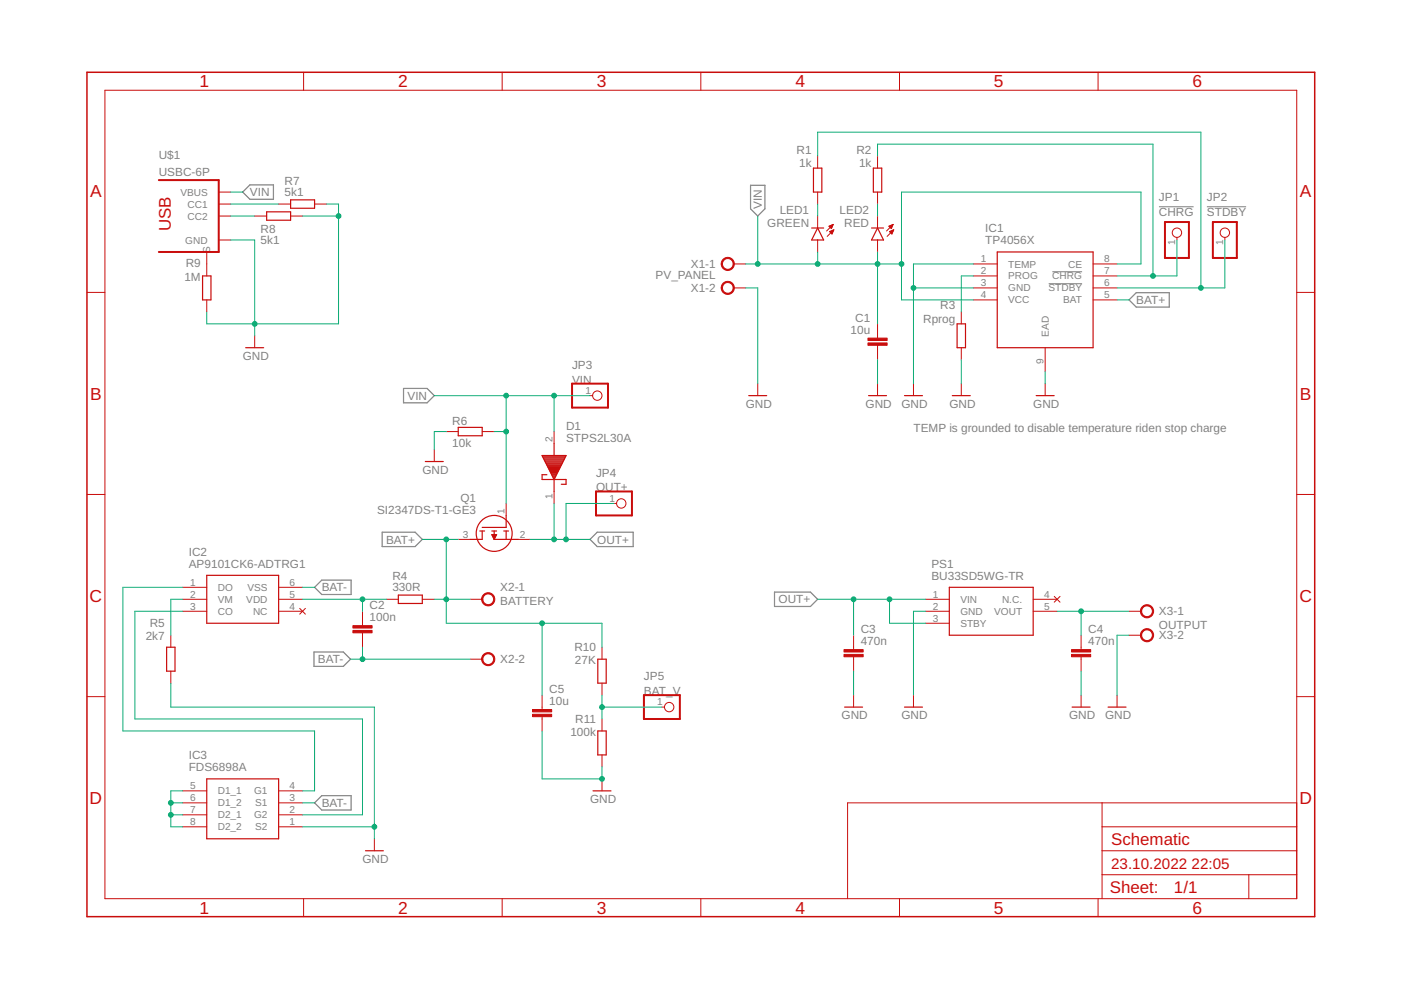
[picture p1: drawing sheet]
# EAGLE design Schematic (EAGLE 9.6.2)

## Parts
C1  10u  C-EUC0805  [C0805]
C2  100n  C-EUC0805  [C0805]
C3  470n  C-EUC0805  [C0805]
C4  470n  C-EUC0805  [C0805]
C5  10u  C-EUC0805  [C0805]
D1  STPS2L30A  [DIOM5126X265N]
IC1  TP4056X  [SOIC127P600X175-9N]
IC2  AP9101CK6-ADTRG1  [SOT95P285X140-6N]
IC3  FDS6898A  [SOIC127P600X175-8N]
JP1  !CHRG  PINHD-1X1  [1X01]
JP2  !STDBY  PINHD-1X1  [1X01]
JP3  VIN  PINHD-1X1  [1X01]
JP4  OUT+  PINHD-1X1  [1X01]
JP5  BAT_V  PINHD-1X1  [1X01]
LED1  GREEN  LEDCHIPLED_0805  [CHIPLED_0805]
LED2  RED  LEDCHIPLED_0805  [CHIPLED_0805]
PS1  BU33SD5WG-TR  [SOT95P280X125-5N]
Q1  SI2347DS-T1-GE3  [SOT95P237X112-3N]
R1  1k  R-EU_R0805  [R0805]
R2  1k  R-EU_R0805  [R0805]
R3  Rprog  R-EU_R0805  [R0805]
R4  330R  R-EU_R0805  [R0805]
R5  2k7  R-EU_R0805  [R0805]
R6  10k  R-EU_R0805  [R0805]
R7  5k1  R-EU_R0805  [R0805]
R8  5k1  R-EU_R0805  [R0805]
R9  1M  R-EU_R0805  [R0805]
R10  27K  R-EU_R0805  [R0805]
R11  100k  R-EU_R0805  [R0805]
U$1  USBC-6P  [USCX-06FX-XXMX-01]
X1  PV_PANEL  AK300/2  [AK300/2]
X2  BATTERY  AK300/2  [AK300/2]
X3  OUTPUT  AK300/2  [AK300/2]

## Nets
BAT+: C5.1 IC1.5(BAT) Q1.3(D) R4.2 R10.2 X2.1
BAT-: C2.2 IC2.6(VSS) IC3.3(S1) X2.2
GND: C1.2 C3.2 C4.2 C5.2 IC1.1(TEMP) IC1.3(GND) IC1.9(EAD) IC3.1(S2) PS1.2(GND) R3.2 R5.1 R6.1 R7.1 R8.1 R9.2 R11.1 U$1.GND1(GND) U$1.GND2(GND) X1.2 X3.2
N$1: LED1.C R1.2
N$2: LED2.C R2.2
N$3: IC1.6(!STDBY) JP2.1 R1.1
N$4: IC1.2(PROG) R3.1
N$5: C2.1 IC2.5(VDD) R4.1
N$6: IC1.7(!CHRG) JP1.1 R2.1
N$7: R9.1 U$1.SHIELD1(S) U$1.SHIELD2(S) U$1.SHIELD3(S) U$1.SHIELD4(S)
N$8: R8.2 U$1.CC2
N$9: IC2.2(VM) R5.2
N$10: IC2.1(DO) IC3.4(G1)
N$11: R7.2 U$1.CC1
N$12: IC2.3(CO) IC3.2(G2)
N$13: IC3.5(D1_1) IC3.6(D1_2) IC3.7(D2_1) IC3.8(D2_2)
N$15: JP5.1 R10.1 R11.2
OUT+: C3.1 D1.1(K) JP4.1 PS1.1(VIN) PS1.3(STBY) Q1.2(S)
VIN: C1.1 D1.2(A) IC1.4(VCC) IC1.8(CE) JP3.1 LED1.A LED2.A Q1.1(G) R6.2 U$1.VBUS1(VBUS) U$1.VBUS2(VBUS) X1.1
VOUT: C4.1 PS1.5(VOUT) X3.1
Unconnected: IC2.4(NC) PS1.4(N.C.)

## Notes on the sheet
- TEMP is grounded to disable temperature riden stop charge
